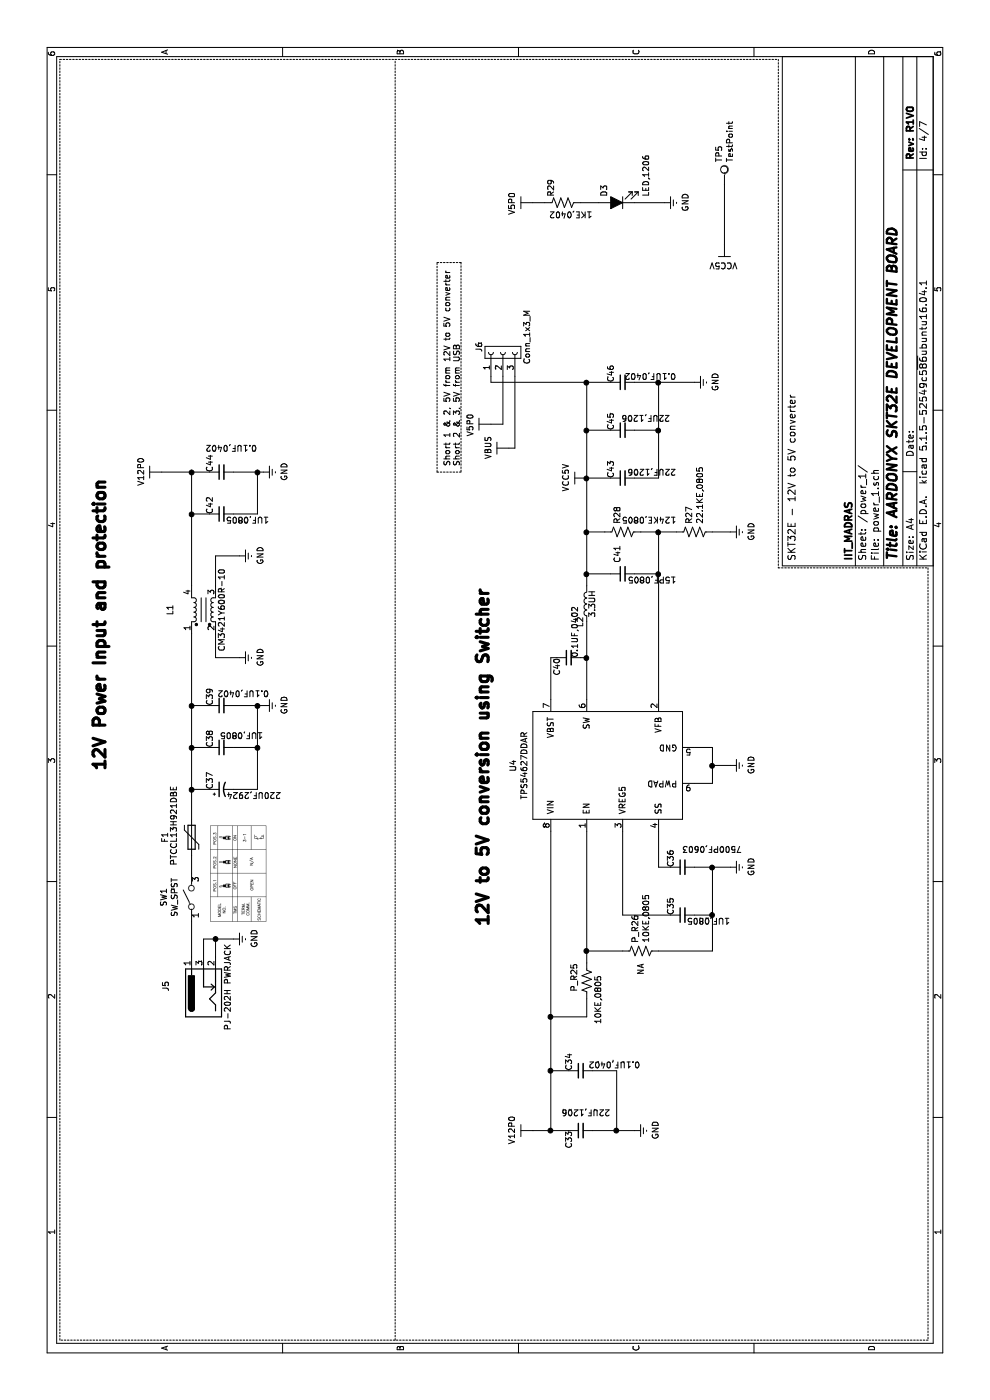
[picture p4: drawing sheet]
EESchema Schematic File Version 4
LIBS:Aardonyx-cache
EELAYER 29 0
EELAYER END
$Descr A4 11693 8268
encoding utf-8
Sheet 4 7
Title "AARDONYX SKT32E DEVELOPMENT BOARD"
Date ""
Rev "R1V0"
Comp "IIT_MADRAS"
Comment1 ""
Comment2 ""
Comment3 ""
Comment4 "SKT32E - 12V to 5V converter"
$EndDescr
Connection ~ 2250 4600
$Comp
L Aardonyx-rescue:V12P0-aardonyx #PWR036
U 1 1
P 2250 4450
AR Path="/5DB8A7DC/5E79C895" Ref="#PWR036"  Part="1" 
AR Path="/5E6E93B2/5E79C895" Ref="#PWR?"  Part="1" 
F 0 "#PWR036" H 2400 4400 50  0001 C CNN
F 1 "V12P0" H 2255 4625 50  0000 C CNN
F 2 "" H 2250 4450 50  0001 C CNN
F 3 "" H 2250 4450 50  0001 C CNN
	1    2250 4450
	1    0    0    -1  
$EndComp
Connection ~ 8500 4900
Connection ~ 8500 5500
Wire Wire Line
	8500 5500 8500 5800
Wire Wire Line
	8100 5500 8500 5500
Connection ~ 8100 5500
Wire Wire Line
	8100 5300 8100 5500
Wire Wire Line
	8500 5500 8500 5300
Wire Wire Line
	7700 5500 8100 5500
Wire Wire Line
	7700 5300 7700 5500
Wire Wire Line
	7700 4900 8100 4900
Connection ~ 7700 4900
Wire Wire Line
	7700 5100 7700 4900
Wire Wire Line
	8100 4900 8500 4900
Connection ~ 8100 4900
Wire Wire Line
	8100 5100 8100 4900
Connection ~ 7250 4900
Wire Wire Line
	8500 4900 8500 5100
$Comp
L Aardonyx-rescue:C_Small-aardonyx C46
U 1 1
P 8500 5200
AR Path="/5DB8A7DC/5DC20A36" Ref="C46"  Part="1" 
AR Path="/5E6E93B2/5DC20A36" Ref="C?"  Part="1" 
F 0 "C46" H 8500 5300 50  0000 L CNN
F 1 "0.1UF,0402" V 8550 4750 50  0000 L CNN
F 2 "Capacitor_SMD:C_0402_1005Metric" H 8500 5200 50  0001 C CNN
F 3 "https://www.digikey.in/product-detail/en/avx-corporation/04023C104JAT2A/478-10050-1-ND/6564273" H 8500 5200 50  0001 C CNN
F 4 "CAP CER 0.1UF 25V X7R 0402" H 8500 5200 50  0001 C CNN "Description"
F 5 "478-10050-1-ND" H 8500 5200 50  0001 C CNN "Digikey PartNumber"
F 6 "04023C104JAT2A" H 8500 5200 50  0001 C CNN "Manufactured Part Number"
F 7 "AVX Corporation" H 8500 5200 50  0001 C CNN "Maufaturer"
	1    8500 5200
	1    0    0    -1  
$EndComp
$Comp
L Aardonyx-rescue:C_Small-aardonyx C45
U 1 1
P 8100 5200
AR Path="/5DB8A7DC/5DC1FFB2" Ref="C45"  Part="1" 
AR Path="/5E6E93B2/5DC1FFB2" Ref="C?"  Part="1" 
F 0 "C45" H 8100 5300 50  0000 L CNN
F 1 "22UF,1206" V 8200 4800 50  0000 L CNN
F 2 "Capacitor_SMD:C_1206_3216Metric" H 8100 5200 50  0001 C CNN
F 3 "https://www.digikey.in/product-detail/en/samsung-electro-mechanics/CL31A226KAHNNNE/1276-3047-1-ND/3891133" H 8100 5200 50  0001 C CNN
F 4 "CAP CER 22UF 25V X5R 1206" H 8100 5200 50  0001 C CNN "Description"
F 5 "1276-3047-1-ND" H 8100 5200 50  0001 C CNN "Digikey PartNumber"
F 6 "CL31A226KAHNNNE" H 8100 5200 50  0001 C CNN "Manufactured Part Number"
F 7 "Samsung Electro-Mechanics" H 8100 5200 50  0001 C CNN "Maufaturer"
	1    8100 5200
	1    0    0    -1  
$EndComp
$Comp
L Aardonyx-rescue:C_Small-aardonyx C43
U 1 1
P 7700 5200
AR Path="/5DB8A7DC/5DC1F79E" Ref="C43"  Part="1" 
AR Path="/5E6E93B2/5DC1F79E" Ref="C?"  Part="1" 
F 0 "C43" H 7700 5300 50  0000 L CNN
F 1 "22UF,1206" V 7750 4750 50  0000 L CNN
F 2 "Capacitor_SMD:C_1206_3216Metric" H 7700 5200 50  0001 C CNN
F 3 "https://www.digikey.in/product-detail/en/samsung-electro-mechanics/CL31A226KAHNNNE/1276-3047-1-ND/3891133" H 7700 5200 50  0001 C CNN
F 4 "CAP CER 22UF 25V X5R 1206" H 7700 5200 50  0001 C CNN "Description"
F 5 "1276-3047-1-ND" H 7700 5200 50  0001 C CNN "Digikey PartNumber"
F 6 "CL31A226KAHNNNE" H 7700 5200 50  0001 C CNN "Manufactured Part Number"
F 7 "Samsung Electro-Mechanics" H 7700 5200 50  0001 C CNN "Maufaturer"
	1    7700 5200
	1    0    0    -1  
$EndComp
Wire Wire Line
	4450 5500 4450 5600
Wire Wire Line
	4050 5200 4050 5600
Wire Wire Line
	4450 5800 4450 5950
Wire Wire Line
	4050 5800 4050 5950
Wire Wire Line
	4450 6100 4450 5950
Wire Wire Line
	4050 5950 3750 5950
Connection ~ 4050 5950
Wire Wire Line
	3750 5950 3750 5500
Connection ~ 5300 5950
Wire Wire Line
	5450 5950 5300 5950
Wire Wire Line
	5450 5800 5450 5950
Wire Wire Line
	5150 5950 5300 5950
Wire Wire Line
	5150 5800 5150 5950
Wire Wire Line
	5300 6100 5300 5950
Wire Wire Line
	7250 5500 7250 5650
Connection ~ 7250 5500
Connection ~ 6900 5500
Wire Wire Line
	7250 5500 7250 5350
Wire Wire Line
	6900 5500 7250 5500
Connection ~ 6900 4900
Wire Wire Line
	7250 4900 7250 5050
Wire Wire Line
	6900 4900 6900 5100
Wire Wire Line
	6800 4900 6900 4900
Wire Wire Line
	6900 5500 6900 5300
$Comp
L Aardonyx-rescue:C_Small-aardonyx C41
U 1 1
P 6900 5200
AR Path="/5DB8A7DC/5DC0C5AC" Ref="C41"  Part="1" 
AR Path="/5E6E93B2/5DC0C5AC" Ref="C?"  Part="1" 
F 0 "C41" H 6992 5246 50  0000 L CNN
F 1 "15PF,0805" V 6850 4750 50  0000 L CNN
F 2 "Capacitor_SMD:C_0805_2012Metric" H 6900 5200 50  0001 C CNN
F 3 "https://www.digikey.in/product-detail/en/w%C3%BCrth-elektronik/885012007029/732-7828-1-ND/5454455" H 6900 5200 50  0001 C CNN
F 4 "CAP CER 15PF 25V C0G/NP0 0805" H 6900 5200 50  0001 C CNN "Description"
F 5 "732-7828-1-ND" H 6900 5200 50  0001 C CNN "Digikey PartNumber"
F 6 "885012007029" H 6900 5200 50  0001 C CNN "Manufactured Part Number"
F 7 "Wurth Elektronik" H 6900 5200 50  0001 C CNN "Maufaturer"
	1    6900 5200
	1    0    0    -1  
$EndComp
Connection ~ 6200 4900
$Comp
L Aardonyx-rescue:L-aardonyx L2
U 1 1
P 6650 4900
AR Path="/5DB8A7DC/5DC0AFF7" Ref="L2"  Part="1" 
AR Path="/5E6E93B2/5DC0AFF7" Ref="L?"  Part="1" 
F 0 "L2" V 6700 5050 50  0000 C CNN
F 1 "3.3UH" V 6600 4900 50  0000 C CNN
F 2 "" H 6650 4900 50  0001 C CNN
F 3 "https://www.digikey.com/product-detail/en/w%C3%BCrth-elektronik/78477033/732-6781-2-ND/5168775" H 6650 4900 50  0001 C CNN
F 4 "FIXED IND 3.3UH 6.6A 17 MOHM SMD" H 6650 4900 50  0001 C CNN "Description"
F 5 "732-6781-2-ND" H 6650 4900 50  0001 C CNN "Digikey PartNumber"
F 6 "78477033" H 6650 4900 50  0001 C CNN "Manufactured Part Number"
F 7 "Wurth Elektronik" H 6650 4900 50  0001 C CNN "Maufaturer"
	1    6650 4900
	0    -1   -1   0   
$EndComp
Wire Wire Line
	6200 4900 6200 4850
Wire Wire Line
	6200 4600 6200 4650
Wire Wire Line
	5850 4600 6200 4600
$Comp
L Aardonyx-rescue:C_Small-aardonyx C40
U 1 1
P 6200 4750
AR Path="/5DB8A7DC/5DC07BC9" Ref="C40"  Part="1" 
AR Path="/5E6E93B2/5DC07BC9" Ref="C?"  Part="1" 
F 0 "C40" H 6050 4850 50  0000 L CNN
F 1 "0.1UF,0402" H 6200 4700 50  0000 L CNN
F 2 "Capacitor_SMD:C_0402_1005Metric" H 6200 4750 50  0001 C CNN
F 3 "https://www.digikey.in/product-detail/en/avx-corporation/04023C104JAT2A/478-10050-1-ND/6564273" H 6200 4750 50  0001 C CNN
F 4 "CAP CER 0.1UF 25V X7R 0402" H 6200 4750 50  0001 C CNN "Description"
F 5 "478-10050-1-ND" H 6200 4750 50  0001 C CNN "Digikey PartNumber"
F 6 "04023C104JAT2A" H 6200 4750 50  0001 C CNN "Manufactured Part Number"
F 7 "AVX Corporation" H 6200 4750 50  0001 C CNN "Maufaturer"
	1    6200 4750
	1    0    0    -1  
$EndComp
Connection ~ 2250 5150
Wire Wire Line
	2250 5150 2250 5300
Wire Wire Line
	2250 5150 2250 4950
Wire Wire Line
	2750 5150 2250 5150
Wire Wire Line
	2750 4950 2750 5150
Wire Wire Line
	2750 4600 3200 4600
Connection ~ 2750 4600
Wire Wire Line
	2750 4750 2750 4600
Wire Wire Line
	2250 4600 2750 4600
Wire Wire Line
	2250 4600 2250 4750
$Comp
L Aardonyx-rescue:C_Small-aardonyx C33
U 1 1
P 2250 4850
AR Path="/5DB8A7DC/5DC04203" Ref="C33"  Part="1" 
AR Path="/5E6E93B2/5DC04203" Ref="C?"  Part="1" 
F 0 "C33" H 2100 4950 50  0000 L CNN
F 1 "22UF,1206" V 2400 4600 50  0000 L CNN
F 2 "Capacitor_SMD:C_1206_3216Metric" H 2250 4850 50  0001 C CNN
F 3 "https://www.digikey.in/product-detail/en/samsung-electro-mechanics/CL31A226KAHNNNE/1276-3047-1-ND/3891133" H 2250 4850 50  0001 C CNN
F 4 "CAP CER 22UF 25V X5R 1206" H 2250 4850 50  0001 C CNN "Description"
F 5 "1276-3047-1-ND" H 2250 4850 50  0001 C CNN "Digikey PartNumber"
F 6 "CL31A226KAHNNNE" H 2250 4850 50  0001 C CNN "Manufactured Part Number"
F 7 "Samsung Electro-Mechanics" H 2250 4850 50  0001 C CNN "Maufaturer"
	1    2250 4850
	1    0    0    -1  
$EndComp
$Comp
L Aardonyx-rescue:C_Small-aardonyx C34
U 1 1
P 2750 4850
AR Path="/5DB8A7DC/5DC03EB5" Ref="C34"  Part="1" 
AR Path="/5E6E93B2/5DC03EB5" Ref="C?"  Part="1" 
F 0 "C34" H 2750 4950 50  0000 L CNN
F 1 "0.1UF,0402" V 2800 4350 50  0000 L CNN
F 2 "Capacitor_SMD:C_0402_1005Metric" H 2750 4850 50  0001 C CNN
F 3 "https://www.digikey.in/product-detail/en/avx-corporation/04023C104JAT2A/478-10050-1-ND/6564273" H 2750 4850 50  0001 C CNN
F 4 "CAP CER 0.1UF 25V X7R 0402" H 2750 4850 50  0001 C CNN "Description"
F 5 "478-10050-1-ND" H 2750 4850 50  0001 C CNN "Digikey PartNumber"
F 6 "04023C104JAT2A" H 2750 4850 50  0001 C CNN "Manufactured Part Number"
F 7 "AVX Corporation" H 2750 4850 50  0001 C CNN "Maufaturer"
	1    2750 4850
	1    0    0    -1  
$EndComp
Wire Wire Line
	3200 4600 4750 4600
Connection ~ 3200 4600
Wire Wire Line
	3200 4900 3200 4600
Wire Wire Line
	3350 4900 3200 4900
Connection ~ 3750 4900
Wire Wire Line
	3650 4900 3750 4900
$Comp
L Aardonyx-rescue:R_US-aardonyx P_R25
U 1 1
P 3500 4900
AR Path="/5DB8A7DC/5DC02AA4" Ref="P_R25"  Part="1" 
AR Path="/5E6E93B2/5DC02AA4" Ref="R?"  Part="1" 
F 0 "P_R25" V 3600 4750 50  0000 L CNN
F 1 "10KE,0805" V 3400 4850 50  0000 L CNN
F 2 "Resistor_SMD:R_0805_2012Metric" V 3540 4890 50  0001 C CNN
F 3 "https://www.digikey.in/product-detail/en/yageo/RC0805FR-0710KL/311-10-0KCRCT-ND/730482" H 3500 4900 50  0001 C CNN
F 4 "RES SMD 10K OHM 1% 1/8W 0805" H 3500 4900 50  0001 C CNN "Description"
F 5 "311-10.0KCRCT-ND" H 3500 4900 50  0001 C CNN "Digikey PartNumber"
F 6 "RC0805FR-0710KL" H 3500 4900 50  0001 C CNN "Manufactured Part Number"
F 7 "Yageo" H 3500 4900 50  0001 C CNN "Maufaturer"
	1    3500 4900
	0    -1   -1   0   
$EndComp
Wire Wire Line
	3750 5200 3750 4900
Wire Wire Line
	3750 4900 4750 4900
$Comp
L Aardonyx-rescue:R_US-aardonyx P_R26
U 1 1
P 3750 5350
AR Path="/5DB8A7DC/5DC003B9" Ref="P_R26"  Part="1" 
AR Path="/5E6E93B2/5DC003B9" Ref="R?"  Part="1" 
F 0 "P_R26" H 3818 5396 50  0000 L CNN
F 1 "10KE,0805" H 3818 5305 50  0000 L CNN
F 2 "Resistor_SMD:R_0805_2012Metric" V 3790 5340 50  0001 C CNN
F 3 "https://www.digikey.in/product-detail/en/yageo/RC0805FR-0710KL/311-10-0KCRCT-ND/730482" H 3750 5350 50  0001 C CNN
F 4 "NA" H 3600 5350 50  0000 C CNN "Field4"
F 5 "RES SMD 10K OHM 1% 1/8W 0805" H 3750 5350 50  0001 C CNN "Description"
F 6 "311-10.0KCRCT-ND" H 3750 5350 50  0001 C CNN "Digikey PartNumber"
F 7 "RC0805FR-0710KL" H 3750 5350 50  0001 C CNN "Manufactured Part Number"
F 8 "Yageo" H 3750 5350 50  0001 C CNN "Maufaturer"
	1    3750 5350
	1    0    0    -1  
$EndComp
$Comp
L Aardonyx-rescue:C_Small-aardonyx C35
U 1 1
P 4050 5700
AR Path="/5DB8A7DC/5DBFC886" Ref="C35"  Part="1" 
AR Path="/5E6E93B2/5DBFC886" Ref="C?"  Part="1" 
F 0 "C35" H 4050 5800 50  0000 L CNN
F 1 "1UF,0805" V 4000 5300 50  0000 L CNN
F 2 "Capacitor_SMD:C_0805_2012Metric" H 4050 5700 50  0001 C CNN
F 3 "https://www.digikey.in/product-detail/en/kemet/C0805C105J3RACTU/399-10060-6-ND/3739580" H 4050 5700 50  0001 C CNN
F 4 "CAP CER 1UF 25V X7R 0805" H 4050 5700 50  0001 C CNN "Description"
F 5 "399-10060-6-ND" H 4050 5700 50  0001 C CNN "Digikey PartNumber"
F 6 "C0805C105J3RACTU" H 4050 5700 50  0001 C CNN "Manufactured Part Number"
F 7 "Kemet" H 4050 5700 50  0001 C CNN "Maufaturer"
	1    4050 5700
	1    0    0    -1  
$EndComp
Wire Wire Line
	4050 5200 4750 5200
$Comp
L Aardonyx-rescue:C_Small-aardonyx C36
U 1 1
P 4450 5700
AR Path="/5DB8A7DC/5DBFC58F" Ref="C36"  Part="1" 
AR Path="/5E6E93B2/5DBFC58F" Ref="C?"  Part="1" 
F 0 "C36" H 4450 5800 50  0000 L CNN
F 1 "7500PF,0603" V 4600 5200 50  0000 L CNN
F 2 "Capacitor_SMD:C_0603_1608Metric" H 4450 5700 50  0001 C CNN
F 3 "https://www.digikey.in/product-detail/en/kemet/C0603C752J3GAC7867/399-9980-1-ND/3736979" H 4450 5700 50  0001 C CNN
F 4 "CAP CER 7500PF 25V C0G/NP0 0603" H 4450 5700 50  0001 C CNN "Description"
F 5 "399-9980-1-ND " H 4450 5700 50  0001 C CNN "Digikey PartNumber"
F 6 "C0603C752J3GAC7867 " H 4450 5700 50  0001 C CNN "Manufactured Part Number"
F 7 "Kemet" H 4450 5700 50  0001 C CNN "Maufaturer"
	1    4450 5700
	1    0    0    -1  
$EndComp
$Comp
L Aardonyx-rescue:V5P0-aardonyx #PWR048
U 1 1
P 8150 4100
AR Path="/5DB8A7DC/5DC202F3" Ref="#PWR048"  Part="1" 
AR Path="/5E6E93B2/5DC202F3" Ref="#PWR?"  Part="1" 
F 0 "#PWR048" H 8300 4050 50  0001 C CNN
F 1 "V5P0" H 8145 4275 50  0000 C CNN
F 2 "" H 8150 4100 50  0001 C CNN
F 3 "" H 8150 4100 50  0001 C CNN
	1    8150 4100
	1    0    0    -1  
$EndComp
$Comp
L Aardonyx-rescue:TPS54627DDAR-aardonyx U4
U 1 1
P 5300 5050
AR Path="/5DB8A7DC/5DC17243" Ref="U4"  Part="1" 
AR Path="/5E6E93B2/5DC17243" Ref="U?"  Part="1" 
F 0 "U4" H 5300 5815 50  0000 C CNN
F 1 "TPS54627DDAR" H 5300 5724 50  0000 C CNN
F 2 "Package_SO:SOIC-8-1EP_3.9x4.9mm_P1.27mm_EP2.29x3mm_ThermalVias" H 5300 5000 50  0001 C CNN
F 3 "https://www.digikey.in/product-detail/en/texas-instruments/TPS54627DDAR/296-40808-1-ND/5178685" H 5300 5000 50  0001 C CNN
F 4 "IC REG BUCK ADJUSTABLE 6A 8SOPWR" H 5300 5050 50  0001 C CNN "Description"
F 5 "296-40808-1-ND" H 5300 5050 50  0001 C CNN "Digikey PartNumber"
F 6 "TPS54627DDAR" H 5300 5050 50  0001 C CNN "Manufactured Part Number"
F 7 "Texas Instruments" H 5300 5050 50  0001 C CNN "Maufaturer"
	1    5300 5050
	1    0    0    -1  
$EndComp
Wire Wire Line
	3700 1600 4000 1600
Connection ~ 3850 1800
Wire Wire Line
	3850 1800 3850 1950
Wire Wire Line
	3850 1800 3700 1800
Wire Wire Line
	3850 1700 3850 1800
Wire Wire Line
	3700 1700 3850 1700
Wire Wire Line
	5450 1600 5450 1750
$Comp
L Aardonyx-rescue:V12P0-aardonyx #PWR045
U 1 1
P 7750 1350
AR Path="/5DB8A7DC/5E820603" Ref="#PWR045"  Part="1" 
AR Path="/5E6E93B2/5E820603" Ref="#PWR?"  Part="1" 
F 0 "#PWR045" H 7900 1300 50  0001 C CNN
F 1 "V12P0" H 7755 1525 50  0000 C CNN
F 2 "" H 7750 1350 50  0001 C CNN
F 3 "" H 7750 1350 50  0001 C CNN
	1    7750 1350
	1    0    0    -1  
$EndComp
Wire Wire Line
	5450 2150 5450 1950
$Comp
L Aardonyx-rescue:C_Small-aardonyx C38
U 1 1
P 5450 1850
AR Path="/5DB8A7DC/5E824D85" Ref="C38"  Part="1" 
AR Path="/5E6E93B2/5E824D85" Ref="C?"  Part="1" 
F 0 "C38" H 5450 1950 50  0000 L CNN
F 1 "1UF,0805" V 5550 1500 50  0000 L CNN
F 2 "Capacitor_SMD:C_0805_2012Metric" H 5450 1850 50  0001 C CNN
F 3 "https://www.digikey.in/product-detail/en/kemet/C0805C105J3RACTU/399-10060-6-ND/3739580" H 5450 1850 50  0001 C CNN
F 4 "CAP CER 1UF 25V X7R 0805" H 5450 1850 50  0001 C CNN "Description"
F 5 "399-10060-6-ND" H 5450 1850 50  0001 C CNN "Digikey PartNumber"
F 6 "C0805C105J3RACTU" H 5450 1850 50  0001 C CNN "Manufactured Part Number"
F 7 "Kemet" H 5450 1850 50  0001 C CNN "Maufaturer"
	1    5450 1850
	1    0    0    -1  
$EndComp
$Comp
L Aardonyx-rescue:C_Small-aardonyx C39
U 1 1
P 5800 1850
AR Path="/5DB8A7DC/5E8299D0" Ref="C39"  Part="1" 
AR Path="/5E6E93B2/5E8299D0" Ref="C?"  Part="1" 
F 0 "C39" H 5800 1950 50  0000 L CNN
F 1 "0.1UF,0402" V 5900 1450 50  0000 L CNN
F 2 "Capacitor_SMD:C_0402_1005Metric" H 5800 1850 50  0001 C CNN
F 3 "https://www.digikey.in/product-detail/en/avx-corporation/04023C104JAT2A/478-10050-1-ND/6564273" H 5800 1850 50  0001 C CNN
F 4 "CAP CER 0.1UF 25V X7R 0402" H 5800 1850 50  0001 C CNN "Description"
F 5 "478-10050-1-ND" H 5800 1850 50  0001 C CNN "Digikey PartNumber"
F 6 "04023C104JAT2A" H 5800 1850 50  0001 C CNN "Manufactured Part Number"
F 7 "AVX Corporation" H 5800 1850 50  0001 C CNN "Maufaturer"
	1    5800 1850
	1    0    0    -1  
$EndComp
Wire Wire Line
	5800 1600 5800 1750
Connection ~ 5450 1600
Wire Wire Line
	5450 2150 5800 2150
Wire Wire Line
	5800 1950 5800 2150
Connection ~ 5800 1600
Wire Wire Line
	5450 1600 5800 1600
Wire Wire Line
	5800 2150 5800 2200
Connection ~ 5800 2150
Wire Wire Line
	4050 5950 4450 5950
Connection ~ 4450 5950
Wire Wire Line
	4750 5500 4450 5500
Wire Wire Line
	5850 5500 6900 5500
Wire Wire Line
	6200 4900 6500 4900
Wire Wire Line
	5850 4900 6200 4900
Wire Wire Line
	7250 4900 7700 4900
Wire Wire Line
	6900 4900 7250 4900
Wire Notes Line
	500  500  11200 500 
Wire Notes Line
	11200 500  11200 6500
Wire Notes Line
	11200 6500 6950 6500
Wire Notes Line
	6950 6500 6950 7750
Wire Notes Line
	6950 7750 500  7750
Wire Notes Line
	500  7750 500  500 
Wire Notes Line
	500  3300 11200 3300
Text Notes 3950 4100 0    100  ~ 20
12V to 5V conversion using Switcher
Text Notes 5250 900  0    100  ~ 20
12V Power Input and protection\n
Wire Wire Line
	5100 1600 5100 1750
Wire Wire Line
	5100 1600 5450 1600
Wire Wire Line
	5100 1950 5100 2150
Wire Wire Line
	5100 2150 5450 2150
Connection ~ 5450 2150
$Comp
L Aardonyx-rescue:Conn_1x3_M-aardonyx J?
U 1 1
P 8750 4200
AR Path="/5D8B37DE/5E52467C" Ref="J?"  Part="1" 
AR Path="/5DB8A7DC/5E52467C" Ref="J6"  Part="1" 
AR Path="/5E6E93B2/5E52467C" Ref="J?"  Part="1" 
F 0 "J6" H 8750 4400 50  0000 L CNN
F 1 "Conn_1x3_M" H 8650 4000 50  0000 L CNN
F 2 "Connector:FanPinHeader_1x03_P2.54mm_Vertical" H 8750 4200 50  0001 C CNN
F 3 "https://www.digikey.com/product-detail/en/amphenol-icc-fci/68000-203HLF/609-3464-ND/2023305" H 8750 4200 50  0001 C CNN
F 4 "CONN HEADER VERT 3POS 2.54MM" H 8750 4200 50  0001 C CNN "Description"
F 5 "609-3464-ND" H 8750 4200 50  0001 C CNN "Digikey PartNumber"
F 6 "68000-203HLF" H 8750 4200 50  0001 C CNN "Manufactured Part Number"
F 7 "Amphenol ICC (FCI)" H 8750 4200 50  0001 C CNN "Maufaturer"
	1    8750 4200
	1    0    0    -1  
$EndComp
Wire Wire Line
	7950 4250 7950 4300
Wire Wire Line
	7950 4300 8550 4300
Wire Wire Line
	8150 4200 8150 4100
Wire Wire Line
	8500 4100 8550 4100
Wire Wire Line
	8500 4100 8500 4900
$Comp
L Device:CP1_Small C37
U 1 1
P 5100 1850
AR Path="/5DB8A7DC/5E53A053" Ref="C37"  Part="1" 
AR Path="/5E6E93B2/5E53A053" Ref="C?"  Part="1" 
F 0 "C37" H 5100 1950 50  0000 L CNN
F 1 "220UF,2924" V 5050 1350 50  0000 L CNN
F 2 "" H 5100 1850 50  0001 C CNN
F 3 "https://www.digikey.com/product-detail/en/avx-corporation/TCN4227M025R0100/478-12518-1-ND/9836495" H 5100 1850 50  0001 C CNN
F 4 "CAP TANT POLY 220UF 25V 2924" H 5100 1850 50  0001 C CNN "Description"
F 5 "478-12518-1-ND" H 5100 1850 50  0001 C CNN "Digikey PartNumber"
F 6 "TCN4227M025R0100" H 5100 1850 50  0001 C CNN "Manufactured Part Number"
F 7 "	AVX Corporation" H 5100 1850 50  0001 C CNN "Maufaturer"
	1    5100 1850
	1    0    0    -1  
$EndComp
$Comp
L Aardonyx-rescue:L_Core_Iron_Coupled-aardonyx L1
U 1 1
P 6600 1700
AR Path="/5DB8A7DC/5E574791" Ref="L1"  Part="1" 
AR Path="/5E6E93B2/5E574791" Ref="L?"  Part="1" 
F 0 "L1" H 6600 1981 50  0000 C CNN
F 1 "CM3421Y600R-10" H 6600 1550 50  0000 C CNN
F 2 "" H 6600 1700 50  0001 C CNN
F 3 "https://www.digikey.com/product-detail/en/laird-signal-integrity-products/CM3421Y600R-10/240-2501-1-ND/935987" H 6600 1700 50  0001 C CNN
F 4 "	CMC 15A 2LN 60 OHM SMD" H 6600 1700 50  0001 C CNN "Description"
F 5 "240-2501-1-ND" H 6600 1700 50  0001 C CNN "Digikey PartNumber"
F 6 "CM3421Y600R-10" H 6600 1700 50  0001 C CNN "Manufactured Part Number"
F 7 "	Laird-Signal Integrity Products" H 6600 1700 50  0001 C CNN "Maufaturer"
	1    6600 1700
	1    0    0    -1  
$EndComp
Wire Wire Line
	4400 1600 4550 1600
Wire Wire Line
	4850 1600 5100 1600
Connection ~ 5100 1600
Wire Wire Line
	6400 1800 6200 1800
Wire Wire Line
	6200 1800 6200 2000
Wire Wire Line
	5800 1600 6400 1600
Wire Wire Line
	7050 1800 7050 2000
Wire Wire Line
	6800 1800 7050 1800
Wire Wire Line
	7400 1600 7400 1750
Wire Wire Line
	7400 2150 7400 1950
$Comp
L Aardonyx-rescue:C_Small-aardonyx C42
U 1 1
P 7400 1850
AR Path="/5DB8A7DC/5E5FEAFA" Ref="C42"  Part="1" 
AR Path="/5E6E93B2/5E5FEAFA" Ref="C?"  Part="1" 
F 0 "C42" H 7400 1950 50  0000 L CNN
F 1 "1UF,0805" V 7350 1450 50  0000 L CNN
F 2 "Capacitor_SMD:C_0805_2012Metric" H 7400 1850 50  0001 C CNN
F 3 "https://www.digikey.in/product-detail/en/kemet/C0805C105J3RACTU/399-10060-6-ND/3739580" H 7400 1850 50  0001 C CNN
F 4 "CAP CER 1UF 25V X7R 0805" H 7400 1850 50  0001 C CNN "Description"
F 5 "399-10060-6-ND" H 7400 1850 50  0001 C CNN "Digikey PartNumber"
F 6 "C0805C105J3RACTU" H 7400 1850 50  0001 C CNN "Manufactured Part Number"
F 7 "Kemet" H 7400 1850 50  0001 C CNN "Maufaturer"
	1    7400 1850
	1    0    0    -1  
$EndComp
$Comp
L Aardonyx-rescue:C_Small-aardonyx C44
U 1 1
P 7750 1850
AR Path="/5DB8A7DC/5E5FEB00" Ref="C44"  Part="1" 
AR Path="/5E6E93B2/5E5FEB00" Ref="C?"  Part="1" 
F 0 "C44" H 7750 1950 50  0000 L CNN
F 1 "0.1UF,0402" V 7950 1550 50  0000 L CNN
F 2 "Capacitor_SMD:C_0402_1005Metric" H 7750 1850 50  0001 C CNN
F 3 "https://www.digikey.in/product-detail/en/avx-corporation/04023C104JAT2A/478-10050-1-ND/6564273" H 7750 1850 50  0001 C CNN
F 4 "CAP CER 0.1UF 25V X7R 0402" H 7750 1850 50  0001 C CNN "Description"
F 5 "478-10050-1-ND" H 7750 1850 50  0001 C CNN "Digikey PartNumber"
F 6 "04023C104JAT2A" H 7750 1850 50  0001 C CNN "Manufactured Part Number"
F 7 "AVX Corporation" H 7750 1850 50  0001 C CNN "Maufaturer"
	1    7750 1850
	1    0    0    -1  
$EndComp
Wire Wire Line
	7750 1600 7750 1750
Wire Wire Line
	7400 2150 7750 2150
Wire Wire Line
	7750 1950 7750 2150
Wire Wire Line
	7750 2150 7750 2200
Connection ~ 7750 2150
Wire Wire Line
	6800 1600 7400 1600
Connection ~ 7400 1600
Wire Wire Line
	7400 1600 7750 1600
Connection ~ 7750 1600
$Comp
L Device:LED_ALT D3
U 1 1
P 10000 5150
AR Path="/5DB8A7DC/5E6988C1" Ref="D3"  Part="1" 
AR Path="/5E6E93B2/5E6988C1" Ref="D?"  Part="1" 
F 0 "D3" V 10100 5100 50  0000 R CNN
F 1 "LED,1206" V 9750 5100 50  0000 R CNN
F 2 "LED_SMD:LED_0603_1608Metric" H 10000 5150 50  0001 C CNN
F 3 "https://www.digikey.com/product-detail/en/lumex-opto-components-inc/SML-LX1206GW-TR/67-1002-1-ND/270799" H 10000 5150 50  0001 C CNN
F 4 "LED GREEN DIFFUSED 1206 SMD" H 10000 5150 50  0001 C CNN "Description"
F 5 "	Lumex Opto/Components Inc." H 10000 5150 50  0001 C CNN "Maufaturer"
F 6 "67-1002-1-ND" H 10000 5150 50  0001 C CNN "Digikey PartNumber"
F 7 "SML-LX1206GW-TR" H 10000 5150 50  0001 C CNN "Manufactured Part Number"
	1    10000 5150
	0    -1   -1   0   
$EndComp
$Comp
L Aardonyx-rescue:V5P0-aardonyx #PWR050
U 1 1
P 10000 4450
AR Path="/5DB8A7DC/5E699359" Ref="#PWR050"  Part="1" 
AR Path="/5E6E93B2/5E699359" Ref="#PWR?"  Part="1" 
F 0 "#PWR050" H 10150 4400 50  0001 C CNN
F 1 "V5P0" H 9995 4625 50  0000 C CNN
F 2 "" H 10000 4450 50  0001 C CNN
F 3 "" H 10000 4450 50  0001 C CNN
	1    10000 4450
	1    0    0    -1  
$EndComp
$Comp
L Aardonyx-rescue:R_US-aardonyx R29
U 1 1
P 10000 4700
AR Path="/5DB8A7DC/5E6A34B8" Ref="R29"  Part="1" 
AR Path="/5E6E93B2/5E6A34B8" Ref="R?"  Part="1" 
F 0 "R29" H 10050 4800 50  0000 L CNN
F 1 "1KE,0402" V 9900 4450 50  0000 L CNN
F 2 "Resistor_SMD:R_0402_1005Metric" V 10040 4690 50  0001 C CNN
F 3 "https://www.digikey.in/product-detail/en/panasonic-electronic-components/ERJ-2GEJ102X/P1-0KJCT-ND/146897" H 10000 4700 50  0001 C CNN
F 4 "RES SMD 1K OHM 5% 1/10W 0402" H 10000 4700 50  0001 C CNN "Description"
F 5 "P1.0KJCT-ND " H 10000 4700 50  0001 C CNN "Digikey PartNumber"
F 6 "ERA-2AEB123X" H 10000 4700 50  0001 C CNN "Manufactured Part Number"
F 7 "Panasonic Electronic Components" H 10000 4700 50  0001 C CNN "Maufaturer"
	1    10000 4700
	1    0    0    -1  
$EndComp
Wire Wire Line
	10000 4450 10000 4550
Wire Wire Line
	8550 4200 8150 4200
Wire Wire Line
	2250 4450 2250 4600
Wire Wire Line
	7750 1350 7750 1600
$Comp
L Aardonyx-rescue:R_US-aardonyx R28
U 1 1
P 7250 5200
AR Path="/5DB8A7DC/5DC0E17E" Ref="R28"  Part="1" 
AR Path="/5E6E93B2/5DC0E17E" Ref="R?"  Part="1" 
F 0 "R28" H 7318 5246 50  0000 L CNN
F 1 "124KE,0805" V 7350 4750 50  0000 L CNN
F 2 "Resistor_SMD:R_0805_2012Metric" V 7290 5190 50  0001 C CNN
F 3 "https://www.digikey.in/product-detail/en/panasonic-electronic-components/ERJ-6ENF1243V/P124KCCT-ND/119578" H 7250 5200 50  0001 C CNN
F 4 "RES SMD 124K OHM 1% 1/8W 0805" H 7250 5200 50  0001 C CNN "Description"
F 5 "P124KCCT-ND" H 7250 5200 50  0001 C CNN "Digikey PartNumber"
F 6 "ERJ-6ENF1243V" H 7250 5200 50  0001 C CNN "Manufactured Part Number"
F 7 "Panasonic Electronic Components" H 7250 5200 50  0001 C CNN "Maufaturer"
	1    7250 5200
	1    0    0    -1  
$EndComp
Wire Wire Line
	10000 4850 10000 5000
Wire Wire Line
	10000 5300 10000 5550
$Comp
L Aardonyx-rescue:R_US-skt32e_asic R27
U 1 1
P 7250 5800
F 0 "R27" H 7318 5846 50  0000 L CNN
F 1 "22.1KE,0805" H 7318 5755 50  0000 L CNN
F 2 "Resistor_SMD:R_0805_2012Metric" V 7290 5790 50  0001 C CNN
F 3 "https://www.digikey.in/product-detail/en/panasonic-electronic-components/ERA-6AEB2212V/P22-1KDACT-ND/3075024" H 7250 5800 50  0001 C CNN
F 4 "RES 22.1K OHM 0.1% 1/8W 0805" H 7250 5800 50  0001 C CNN "Description"
F 5 "P22.1KDACT-ND" H 7250 5800 50  0001 C CNN "Digikey PartNumber"
F 6 "https://www.digikey.in/product-detail/en/panasonic-electronic-components/ERA-6AEB2212V/P22-1KDACT-ND/3075024" H 7250 5800 50  0001 C CNN "Field4"
F 7 "https://www.digikey.in/product-detail/en/panasonic-electronic-components/ERA-6AEB2212V/P22-1KDACT-ND/3075024" H 7250 5800 50  0001 C CNN "Field5"
F 8 "https://www.digikey.in/product-detail/en/panasonic-electronic-components/ERA-6AEB2212V/P22-1KDACT-ND/3075024" H 7250 5800 50  0001 C CNN "Field6"
F 9 "https://www.digikey.in/product-detail/en/panasonic-electronic-components/ERA-6AEB2212V/P22-1KDACT-ND/3075024" H 7250 5800 50  0001 C CNN "Field7"
F 10 "ERA-6AEB2212V" H 7250 5800 50  0001 C CNN "Manufactured Part Number"
F 11 "Panasonic Electronic Components" H 7250 5800 50  0001 C CNN "Maufaturer"
	1    7250 5800
	1    0    0    -1  
$EndComp
Wire Wire Line
	7250 5950 7250 6100
$Comp
L Aardonyx-rescue:GND-skt32e_asic #PWR0143
U 1 1
P 2250 5300
F 0 "#PWR0143" H 2250 5050 50  0001 C CNN
F 1 "GND" H 2255 5127 50  0000 C CNN
F 2 "" H 2250 5300 50  0001 C CNN
F 3 "" H 2250 5300 50  0001 C CNN
	1    2250 5300
	1    0    0    -1  
$EndComp
$Comp
L Aardonyx-rescue:GND-skt32e_asic #PWR0144
U 1 1
P 4450 6100
F 0 "#PWR0144" H 4450 5850 50  0001 C CNN
F 1 "GND" H 4455 5927 50  0000 C CNN
F 2 "" H 4450 6100 50  0001 C CNN
F 3 "" H 4450 6100 50  0001 C CNN
	1    4450 6100
	1    0    0    -1  
$EndComp
$Comp
L Aardonyx-rescue:GND-skt32e_asic #PWR0147
U 1 1
P 5300 6100
F 0 "#PWR0147" H 5300 5850 50  0001 C CNN
F 1 "GND" H 5305 5927 50  0000 C CNN
F 2 "" H 5300 6100 50  0001 C CNN
F 3 "" H 5300 6100 50  0001 C CNN
	1    5300 6100
	1    0    0    -1  
$EndComp
$Comp
L Aardonyx-rescue:GND-skt32e_asic #PWR0148
U 1 1
P 7250 6100
F 0 "#PWR0148" H 7250 5850 50  0001 C CNN
F 1 "GND" H 7255 5927 50  0000 C CNN
F 2 "" H 7250 6100 50  0001 C CNN
F 3 "" H 7250 6100 50  0001 C CNN
	1    7250 6100
	1    0    0    -1  
$EndComp
$Comp
L Aardonyx-rescue:GND-skt32e_asic #PWR0150
U 1 1
P 10000 5550
F 0 "#PWR0150" H 10000 5300 50  0001 C CNN
F 1 "GND" H 10005 5377 50  0000 C CNN
F 2 "" H 10000 5550 50  0001 C CNN
F 3 "" H 10000 5550 50  0001 C CNN
	1    10000 5550
	1    0    0    -1  
$EndComp
$Comp
L Aardonyx-rescue:GND-skt32e_asic #PWR0151
U 1 1
P 3850 1950
F 0 "#PWR0151" H 3850 1700 50  0001 C CNN
F 1 "GND" H 3855 1777 50  0000 C CNN
F 2 "" H 3850 1950 50  0001 C CNN
F 3 "" H 3850 1950 50  0001 C CNN
	1    3850 1950
	1    0    0    -1  
$EndComp
$Comp
L Aardonyx-rescue:GND-skt32e_asic #PWR0152
U 1 1
P 5800 2200
F 0 "#PWR0152" H 5800 1950 50  0001 C CNN
F 1 "GND" H 5805 2027 50  0000 C CNN
F 2 "" H 5800 2200 50  0001 C CNN
F 3 "" H 5800 2200 50  0001 C CNN
	1    5800 2200
	1    0    0    -1  
$EndComp
$Comp
L Aardonyx-rescue:GND-skt32e_asic #PWR0153
U 1 1
P 6200 2000
F 0 "#PWR0153" H 6200 1750 50  0001 C CNN
F 1 "GND" H 6205 1827 50  0000 C CNN
F 2 "" H 6200 2000 50  0001 C CNN
F 3 "" H 6200 2000 50  0001 C CNN
	1    6200 2000
	1    0    0    -1  
$EndComp
$Comp
L Aardonyx-rescue:GND-skt32e_asic #PWR0154
U 1 1
P 7050 2000
F 0 "#PWR0154" H 7050 1750 50  0001 C CNN
F 1 "GND" H 7055 1827 50  0000 C CNN
F 2 "" H 7050 2000 50  0001 C CNN
F 3 "" H 7050 2000 50  0001 C CNN
	1    7050 2000
	1    0    0    -1  
$EndComp
$Comp
L Aardonyx-rescue:GND-skt32e_asic #PWR0155
U 1 1
P 7750 2200
F 0 "#PWR0155" H 7750 1950 50  0001 C CNN
F 1 "GND" H 7755 2027 50  0000 C CNN
F 2 "" H 7750 2200 50  0001 C CNN
F 3 "" H 7750 2200 50  0001 C CNN
	1    7750 2200
	1    0    0    -1  
$EndComp
$Comp
L Aardonyx-rescue:GND-skt32e_asic #PWR0149
U 1 1
P 8500 5800
F 0 "#PWR0149" H 8500 5550 50  0001 C CNN
F 1 "GND" H 8505 5627 50  0000 C CNN
F 2 "" H 8500 5800 50  0001 C CNN
F 3 "" H 8500 5800 50  0001 C CNN
	1    8500 5800
	1    0    0    -1  
$EndComp
$Comp
L Connector:Barrel_Jack_Switch J5
U 1 1
P 3400 1700
F 0 "J5" H 3457 2017 50  0000 C CNN
F 1 "PJ-202H PWRJACK" H 3450 1500 50  0000 C CNN
F 2 "" H 3450 1660 50  0001 C CNN
F 3 "https://www.digikey.com/products/en?keywords=PJ-202AH" H 3450 1660 50  0001 C CNN
F 4 "CONN PWR JACK 2X5.5MM KINKED PIN" H 3400 1700 50  0001 C CNN "Description"
F 5 "CP-202AH-ND" H 3400 1700 50  0001 C CNN "Digikey PartNumber"
F 6 "PJ-202AH" H 3400 1700 50  0001 C CNN "Manufactured Part Number"
F 7 "CUI Devices" H 3400 1700 50  0001 C CNN "Maufaturer"
	1    3400 1700
	1    0    0    -1  
$EndComp
$Comp
L Device:Polyfuse F1
U 1 1
P 4700 1600
F 0 "F1" V 4475 1600 50  0000 C CNN
F 1 "PTCCL13H921DBE" V 4550 1700 50  0000 C CNN
F 2 "Capacitor_THT:C_Disc_D9.0mm_W5.0mm_P7.50mm" H 4750 1400 50  0001 L CNN
F 3 "https://www.digikey.in/products/en?keywords=PTCCL13H921DBE" H 4700 1600 50  0001 C CNN
F 4 "PTC RESET FUSE 30V 920MA RADIAL" H 4700 1600 50  0001 C CNN "Description"
F 5 "BC2323-ND" H 4700 1600 50  0001 C CNN "Digikey PartNumber"
F 6 "PTCCL13H921DBE" H 4700 1600 50  0001 C CNN "Manufactured Part Number"
F 7 "Vishay BC Components" H 4700 1600 50  0001 C CNN "Maufaturer"
	1    4700 1600
	0    1    1    0   
$EndComp
Text Notes 7800 3850 0    50   ~ 0
Short 1 & 2, 5V from 12V to 5V converter\nShort 2 & 3, 5V from USB
$Comp
L Aardonyx-rescue:VCC5V #PWR092
U 1 1
P 7700 4900
F 0 "#PWR092" H 7850 4850 50  0001 C CNN
F 1 "VCC5V" H 7705 5075 50  0000 C CNN
F 2 "" H 7700 4900 50  0001 C CNN
F 3 "" H 7700 4900 50  0001 C CNN
	1    7700 4900
	1    0    0    -1  
$EndComp
$Comp
L Aardonyx-rescue:VCC5V #PWR0125
U 1 1
P 9650 6050
F 0 "#PWR0125" H 9800 6000 50  0001 C CNN
F 1 "VCC5V" H 9655 6225 50  0000 C CNN
F 2 "" H 9650 6050 50  0001 C CNN
F 3 "" H 9650 6050 50  0001 C CNN
	1    9650 6050
	0    -1   -1   0   
$EndComp
$Comp
L Aardonyx-rescue:TestPoint-aardonyx TP5
U 1 1
P 10150 6050
F 0 "TP5" V 10104 6238 50  0000 L CNN
F 1 "TestPoint" V 10195 6238 50  0000 L CNN
F 2 "" H 10350 6050 50  0001 C CNN
F 3 "" H 10350 6050 50  0001 C CNN
	1    10150 6050
	0    1    1    0   
$EndComp
Wire Wire Line
	9650 6050 10150 6050
$Comp
L Aardonyx-rescue:SW_SPST SW1
U 1 1
P 4200 1600
F 0 "SW1" H 4200 1835 50  0000 C CNN
F 1 "SW_SPST" H 4200 1744 50  0000 C CNN
F 2 "" H 4200 1600 50  0001 C CNN
F 3 "https://www.digikey.com/product-detail/en/te-connectivity-alcoswitch-switches/TMS6T1B1M1QE/450-2109-ND/5125729" H 4200 1600 50  0001 C CNN
F 4 "SWITCH TOGGLE SPST 3A 120V" H 4200 1600 50  0001 C CNN "Description"
F 5 "SWITCH TOGGLE SPST 3A 120V" H 4200 1600 50  0001 C CNN "Digikey PartNumber"
F 6 "TMS6T1B1M1QE (2267080-1)" H 4200 1600 50  0001 C CNN "Manufactured Part Number"
F 7 "TE Connectivity ALCOSWITCH Switches" H 4200 1600 50  0001 C CNN "Maufaturer"
	1    4200 1600
	1    0    0    -1  
$EndComp
$Comp
L Aardonyx-rescue:VBUS #PWR0166
U 1 1
P 7950 4250
F 0 "#PWR0166" H 8100 4200 50  0001 C CNN
F 1 "VBUS" H 7955 4425 50  0000 C CNN
F 2 "" H 7950 4250 50  0001 C CNN
F 3 "" H 7950 4250 50  0001 C CNN
	1    7950 4250
	1    0    0    -1  
$EndComp
Wire Notes Line
	7750 3650 9500 3650
Wire Notes Line
	9500 3650 9500 3850
Wire Notes Line
	9500 3850 7750 3850
Wire Notes Line
	7750 3850 7750 3650
$EndSCHEMATC
